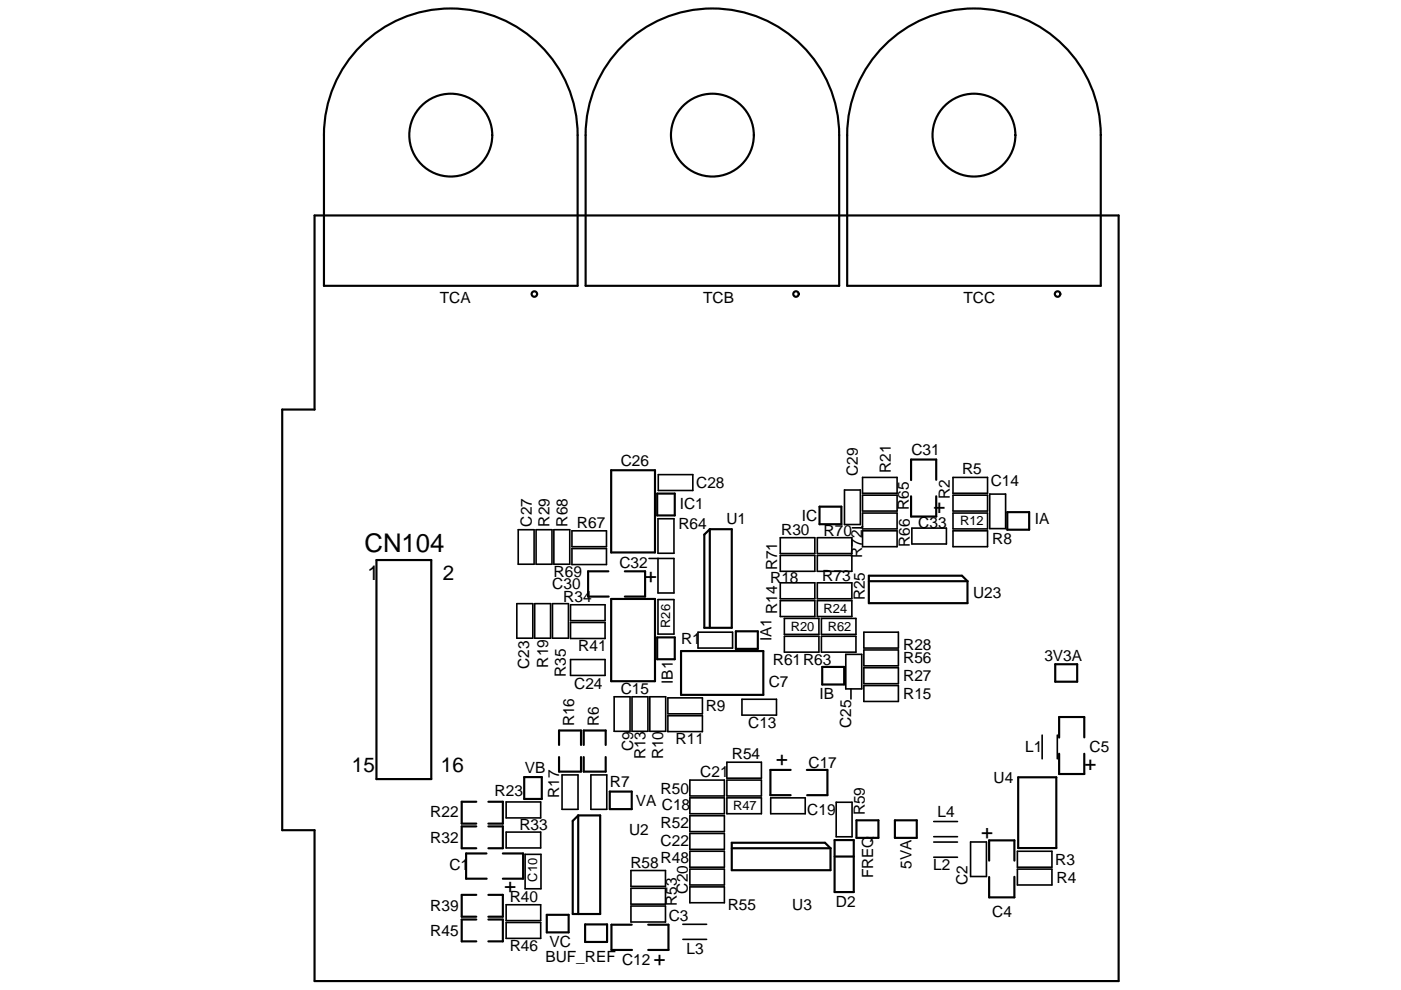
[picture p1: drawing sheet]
<svg xmlns="http://www.w3.org/2000/svg" width="297mm" height="210mm" viewBox="0 0 297 210" stroke-linecap="round" stroke-linejoin="round" font-family="sans-serif">
<g fill="none" stroke="#000" stroke-width=".34">
<path d="M109.9 112.4h3.3v7.3h-3.3zM113.7 112.4h3.3v7.3h-3.3zM117.4 112.4h3.4v7.3h-3.4zM121.3 112.6h7.3v3.4h-7.3zM121.3 116.4h7.3v3.3h-7.3zM137.6 118.4h5.3v7.4h-3.4v-7.4M139.5 110h3.4v7.3h-3.4zM139.6 100.7h7.3v3.3h-7.3zM165.4 114h7.4v3.4h-7.4zM165.4 117.8h7.4v3.4h-7.4zM173.3 114h7.3v3.4h-7.3zM173.3 117.8h7.3v3.4h-7.3z"/>
<path d="M179 103.9h3.4v7.4h-3.4zM182.9 101.3h7.3v3.3h-7.3zM182.9 105h7.3v3.4h-7.3zM182.9 108.8h7.3v3.4h-7.3zM182.9 112.6h7.3v3.4h-7.3zM182.9 111.7l-.3 .3h-1.9M193.3 112h7.4v3.4h-7.4zM202.1 108.8h7.3v3.4h-7.3zM202.1 112.6h7.3v3.4h-7.3zM202.1 101.3h7.3v3.3h-7.3zM202.1 105h7.3v3.4h-7.3zM209.8 104.8h3.4v7.3h-3.4z"/>
<path d="M109.6 128h3.4v7.4h-3.4zM113.4 128h3.3v7.4h-3.3zM117.1 128h3.4v7.4h-3.4zM121 128.3h7.3v3.3h-7.3zM121 132h7.3v3.4h-7.3zM121 139.9h7.3v3.4h-7.3zM139.5 127.2h3.4v7.3h-3.4zM148 134.1h7.3v3.4h-7.3zM165.4 123.6h7.4v3.4h-7.4zM165.4 127.4h7.4v3.4h-7.4zM166.3 131.2h7.3v3.4h-7.3zM166.3 135h7.3v3.3h-7.3z"/>
<path d="M173.3 123.6h7.3v3.4h-7.3zM173.3 127.4h7.3v3.4h-7.3zM174.2 131.2h7.3v3.4h-7.3zM174.2 135h7.3v3.3h-7.3zM179.3 138.8h3.4v7.3h-3.4zM183.2 134.1h7.3v3.4h-7.3zM183.2 137.9h7.3v3.3h-7.3zM130.2 147.8h3.4v7.3h-3.4zM134 147.8h3.4v7.3h-3.4zM137.8 147.8h3.3v7.3h-3.3zM141.6 148h7.3v3.4h-7.3zM141.6 151.8h7.3v3.4h-7.3z"/>
<path d="M157.3 148.3h7.3v3.4h-7.3zM180.4 146.1v2.2M183.2 141.6h7.3v3.4h-7.3zM183.2 145.4h7.3v3.4h-7.3zM221 155.9v5.1M224.2 155.9v5.1M107.3 170.1h7.3v3.4h-7.3zM107.3 176.5h7.3v3.4h-7.3zM119.2 164.4h3.4v7.3h-3.4zM125.3 164.4h3.3v7.3h-3.3zM146.3 165.5h7.3v3.3h-7.3zM146.3 169.2h7.3v3.4h-7.3z"/>
<path d="M146.3 173h7.3v3.4h-7.3zM146.3 176.8h7.3v3.3h-7.3zM154.1 161.7h7.3v3.4h-7.3zM154.1 165.5h7.3v3.3h-7.3zM154.1 169.2h7.3v3.4h-7.3zM163.4 169.2h7.3v3.4h-7.3zM177.3 170.2h3.4v7.3h-3.4zM198 177.5h5M198 178.6h5M198 174.2h5M205.8 178.6h3.3v7.3h-3.3zM107.3 191.9h7.3v3.4h-7.3z"/>
<path d="M107.3 195.7h7.3v3.3h-7.3zM111.3 181.2h3.4v7.3h-3.4zM133.8 184.6h7.3v3.4h-7.3zM133.8 188.4h7.3v3.4h-7.3zM133.8 192.2h7.3v3.4h-7.3zM144.8 199.2h5M144.8 196h5M146.3 180.6h7.3v3.3h-7.3zM146.3 184.3h7.3v3.4h-7.3zM146.3 188.1h7.3v3.4h-7.3zM198 181.8h5M215.7 184.3h7.3v3.4h-7.3z"/>
<path d="M215.7 180.6h7.3v3.3h-7.3z"/>
</g>
<g fill="none" stroke="#000" stroke-width=".46">
<path d="M75.9 10.4a26.9 26.9 0 0 1 29.5-6.7 26.9 26.9 0 0 1 17.1 25v31.9h-53.8v-31.9a26.8 26.8 0 0 1 7.2-18.3zM131.3 10.4a26.9 26.9 0 0 1 29.6-6.8 26.9 26.9 0 0 1 17 25.1v31.9h-53.7v-31.9a26.8 26.8 0 0 1 7.1-18.3zM186.8 10.4a26.9 26.9 0 0 1 29.5-6.7 26.9 26.9 0 0 1 17.1 25v31.9h-53.8v-31.9a26.8 26.8 0 0 1 7.2-18.3zM66.7 45.7h170.5v162.4h-170.5v-32h-6.9v-89.2h6.9zM129.6 99.7h9.3v17.5h-9.3zM79.8 118.8h11.6v46.4h-11.6zM139.3 104.7h3.8v4.6h-3.8zM149.3 113.4l1.2-1.2h4.6v21h-5.8zM150.5 112.2v21M173.8 107.5h4.6v3.7h-4.6zM193.2 105.3v4.3h5.3v-4.3M198.5 101.8v-4.3h-5.3v4.3"/>
<path d="M213.6 108.6h4.6v3.8h-4.6zM129 121.2h-4.3v5.3h4.3M129.6 127h9.3v17.5h-9.3zM132.5 121.2h4.3v5.3h-4.3M139.3 135.2h3.8v4.6h-3.8zM144.4 138.1h17.4v9.3h-17.4zM156 133.9h4.7v3.7h-4.7zM184.2 122.1h19.8l1.1 1.2v4.6h-20.9zM184.2 123.3h20.9M118.5 158v-3.1h4.7v3.1M123.8 158v-3.1h4.6v3.1M174.3 141.5h4.7v3.7h-4.7z"/>
<path d="M223.7 140.9h4.7v3.7h-4.7zM224.6 159.9v4.3h5.3v-4.3M229.9 156.4v-4.3h-5.3v4.3M101 175.3h-3.1v4.6h3.1M101 170.1h-3.1v4.6h3.1M103.5 170.1h3.1v4.6h-3.1M103.5 175.3h3.1v4.6h-3.1M111.1 164.8h3.8v4.7h-3.8zM118.5 160.6v3.1h4.7v-3.1M121.4 174.1l1.2-1.1h4.7v20.9h-5.9zM122.6 173v20.9M128.4 160.6v3.1h-4.6v-3.1"/>
<path d="M129.3 167.9h4.6v3.7h-4.6zM155.1 178.8h19.8l1.2 1.1v4.7h-21zM155.1 179.9h21M167.6 163.3h-4.3v5.4h4.3M171.1 163.3h4.3v5.4h-4.3M177 178.2h4v11h-4zM181.6 174h4.6v3.7h-4.6zM189.7 174h4.7v3.7h-4.7zM215.9 164.9h8.1v15h-8.1zM101 189.8h-3.1v4.6h3.1M101 195h-3.1v4.7h3.1M103.1 181h-4.3v5.4h4.4"/>
<path d="M103.5 189.8h3.1v4.6h-3.1M103.5 195h3.1v4.7h-3.1M106.6 181h4.3v5.4h-4.3M115.9 194h4.7v3.8h-4.7zM124.1 196.1h4.6v3.7h-4.6zM133.9 196.1h-4.3v5.4h4.4M137.4 196.1h4.3v5.4h-4.3M177 181.7h4M209.7 182.5v-4.3h5.4v4.3M215.1 186v4.3h-5.4v-4.3"/>
<circle cx="95.6" cy="28.7" r="8.8"/>
<circle cx="151" cy="28.7" r="8.8"/>
<circle cx="206.5" cy="28.7" r="8.8"/>
<circle cx="113.3" cy="62.4" r=".58"/>
<circle cx="168.8" cy="62.4" r=".58"/>
<circle cx="224.2" cy="62.4" r=".58"/>
</g>
<text font-size="5.5" x="77.3" y="117.2">CN104</text>
<g font-size="4.4">
<text x="200.5" y="106.4" transform="rotate(180 200.5 106.4)">+</text>
<text x="77.9" y="123.1">1</text>
<text x="93.9" y="123.1">2</text>
<text x="136.8" y="121.2" transform="rotate(90 136.8 121.2)">+</text>
<text x="232.4" y="161.1" transform="rotate(180 232.4 161.1)">+</text>
<text x="74.6" y="163.8">15</text>
<text x="93.5" y="163.8">16</text>
<text x="167.1" y="162.5" transform="rotate(-90 167.1 162.5)">+</text>
<text x="208" y="177.9">+</text>
<text x="106.9" y="186.9" transform="rotate(90 106.9 186.9)">+</text>
<text x="138.6" y="202.3" transform="rotate(90 138.6 202.3)">+</text>
</g>
<g font-size="3.3">
<text x="93.3" y="64.3">TCA</text>
<text x="149.1" y="64.3">TCB</text>
<text x="204.3" y="64.3">TCC</text>
<text x="131.6" y="98.9">C26</text>
<text x="181.9" y="100.9" transform="rotate(-90 181.9 100.9)">C29</text>
<text x="188.9" y="100.3" transform="rotate(-90 188.9 100.3)">R21</text>
<text x="193.2" y="96.6">C31</text>
<text x="204" y="100.6">R5</text>
<text x="144.1" y="107.9">IC1</text>
<text x="147.6" y="103.5">C28</text>
<text x="201.4" y="105.9" transform="rotate(-90 201.4 105.9)">R2</text>
<text x="210.1" y="103.1">C14</text>
<text x="112.7" y="111.7" transform="rotate(-90 112.7 111.7)">C27</text>
<text x="116.5" y="111.7" transform="rotate(-90 116.5 111.7)">R29</text>
<text x="120.3" y="111.7" transform="rotate(-90 120.3 111.7)">R68</text>
<text x="122.3" y="112">R67</text>
<text x="143.8" y="112.2">R64</text>
<text x="154" y="111.1">U1</text>
<text x="165.6" y="113.4">R30</text>
<text x="170" y="110.5">IC</text>
<text x="174.6" y="113.7">R70</text>
<text x="194.7" y="112">C33</text>
<text x="219.4" y="111.1">IA</text>
<text x="182.8" y="118.3" transform="rotate(-90 182.8 118.3)">R72</text>
<text x="192.9" y="116" transform="rotate(-90 192.9 116)">R66 R65</text>
<text x="210.4" y="115.4">R8</text>
<text x="117.1" y="125">C30</text>
<text x="117.4" y="122.4">R69</text>
<text x="131.3" y="120.4">C32</text>
<text x="163.3" y="123.6">R18</text>
<text x="164.8" y="121" transform="rotate(-90 164.8 121)">R71</text>
<text x="174.3" y="123.3">R73</text>
<text x="119.4" y="127.6">R34</text>
<text x="164.8" y="130.3" transform="rotate(-90 164.8 130.3)">R14</text>
<text x="183.3" y="127.4" transform="rotate(-90 183.3 127.4)">R25</text>
<text x="206.3" y="126.8">U23</text>
<text x="144.4" y="136.7">R1</text>
<text x="163.6" y="136.1" transform="rotate(-90 163.6 136.1)">IA1</text>
<text x="191.5" y="137.8">R28</text>
<text x="112.2" y="141.9" transform="rotate(-90 112.2 141.9)">C23</text>
<text x="116.2" y="141.6" transform="rotate(-90 116.2 141.6)">R19</text>
<text x="120" y="143.6" transform="rotate(-90 120 143.6)">R35</text>
<text x="122.6" y="138.1">R41</text>
<text x="163.9" y="141">R61R63</text>
<text x="191.5" y="140.7">R56</text>
<text x="221.4" y="140.1">3V3A</text>
<text x="121.7" y="146.2">C24</text>
<text x="131.6" y="147.1">C15</text>
<text x="142.7" y="145.1" transform="rotate(-90 142.7 145.1)">IB1</text>
<text x="163" y="145.6">C7</text>
<text x="173.8" y="148.3">IB</text>
<text x="191.5" y="144.5">R27</text>
<text x="191.5" y="148.3">R15</text>
<text x="121.7" y="154.1" transform="rotate(-90 121.7 154.1)">R16</text>
<text x="127" y="154.1" transform="rotate(-90 127 154.1)">R6</text>
<text x="149.6" y="150.9">R9</text>
<text x="158.6" y="154.4">C13</text>
<text x="180.4" y="154.4" transform="rotate(-90 180.4 154.4)">C25</text>
<text x="134.2" y="159.3" transform="rotate(-90 134.2 159.3)">C9</text>
<text x="136.9" y="161.1" transform="rotate(-90 136.9 161.1)">R13</text>
<text x="140.6" y="161.1" transform="rotate(-90 140.6 161.1)">R10</text>
<text x="143.3" y="157.9">R11</text>
<text x="155.2" y="161.1">R54</text>
<text x="217.4" y="159.6">L1</text>
<text x="231" y="159.6">C5</text>
<text x="111.3" y="164">VB</text>
<text x="129.3" y="166.9">R7</text>
<text x="148.5" y="164.8">C21</text>
<text x="171.4" y="162.8">C17</text>
<text x="210.7" y="166">U4</text>
<text x="91.2" y="173.2">R22</text>
<text x="104.9" y="168.9">R23</text>
<text x="118.6" y="169.2" transform="rotate(-90 118.6 169.2)">R17</text>
<text x="134.8" y="170.9">VA</text>
<text x="140.1" y="168.3">R50</text>
<text x="140.3" y="171.8">C18</text>
<text x="171.1" y="173">C19</text>
<text x="183.3" y="173" transform="rotate(-90 183.3 173)">R59</text>
<text x="198.8" y="173.2">L4</text>
<text x="91.2" y="178.8">R32</text>
<text x="110.1" y="176.1">R33</text>
<text x="133.4" y="177">U2</text>
<text x="140.1" y="179.3">C22</text>
<text x="140.1" y="175.6">R52</text>
<text x="95.3" y="184.6">C1</text>
<text x="133.7" y="184">R58</text>
<text x="140.1" y="183.1">R48</text>
<text x="193.2" y="184.3" transform="rotate(-90 193.2 184.3)">5VA</text>
<text x="197.9" y="184.6">L2</text>
<text x="223.7" y="183.4">R3</text>
<text x="108.1" y="191.3">R40</text>
<text x="145.9" y="189.5" transform="rotate(-90 145.9 189.5)">C20</text>
<text x="185.1" y="186.3" transform="rotate(-90 185.1 186.3)">FREQ</text>
<text x="205.1" y="187.8" transform="rotate(-90 205.1 187.8)">C2</text>
<text x="224" y="187.2">R4</text>
<text x="91.2" y="193.3">R39</text>
<text x="141.8" y="195.3">C3</text>
<text x="143.5" y="192.1" transform="rotate(-90 143.5 192.1)">R53</text>
<text x="154.3" y="193">R55</text>
<text x="168" y="193">U3</text>
<text x="177.2" y="192.4">D2</text>
<text x="210.4" y="194.5">C4</text>
<text x="91.2" y="198.5">R45</text>
<text x="108.1" y="201.7">R46</text>
<text x="116.5" y="200.9">VC</text>
<text x="145.6" y="202.3">L3</text>
<text x="115.6" y="204">BUF_REF C12</text>
</g>
<g font-size="2.7">
<text x="203.6" y="111.4">R12</text>
<text x="174.6" y="130">R24</text>
<text x="142.1" y="133.2" transform="rotate(-90 142.1 133.2)">R26</text>
<text x="167.7" y="133.8">R20</text>
<text x="175.5" y="133.8">R62</text>
<text x="155.4" y="171.8">R47</text>
<text x="113.9" y="187" transform="rotate(-90 113.9 187)">C10</text>
</g>
</svg>
